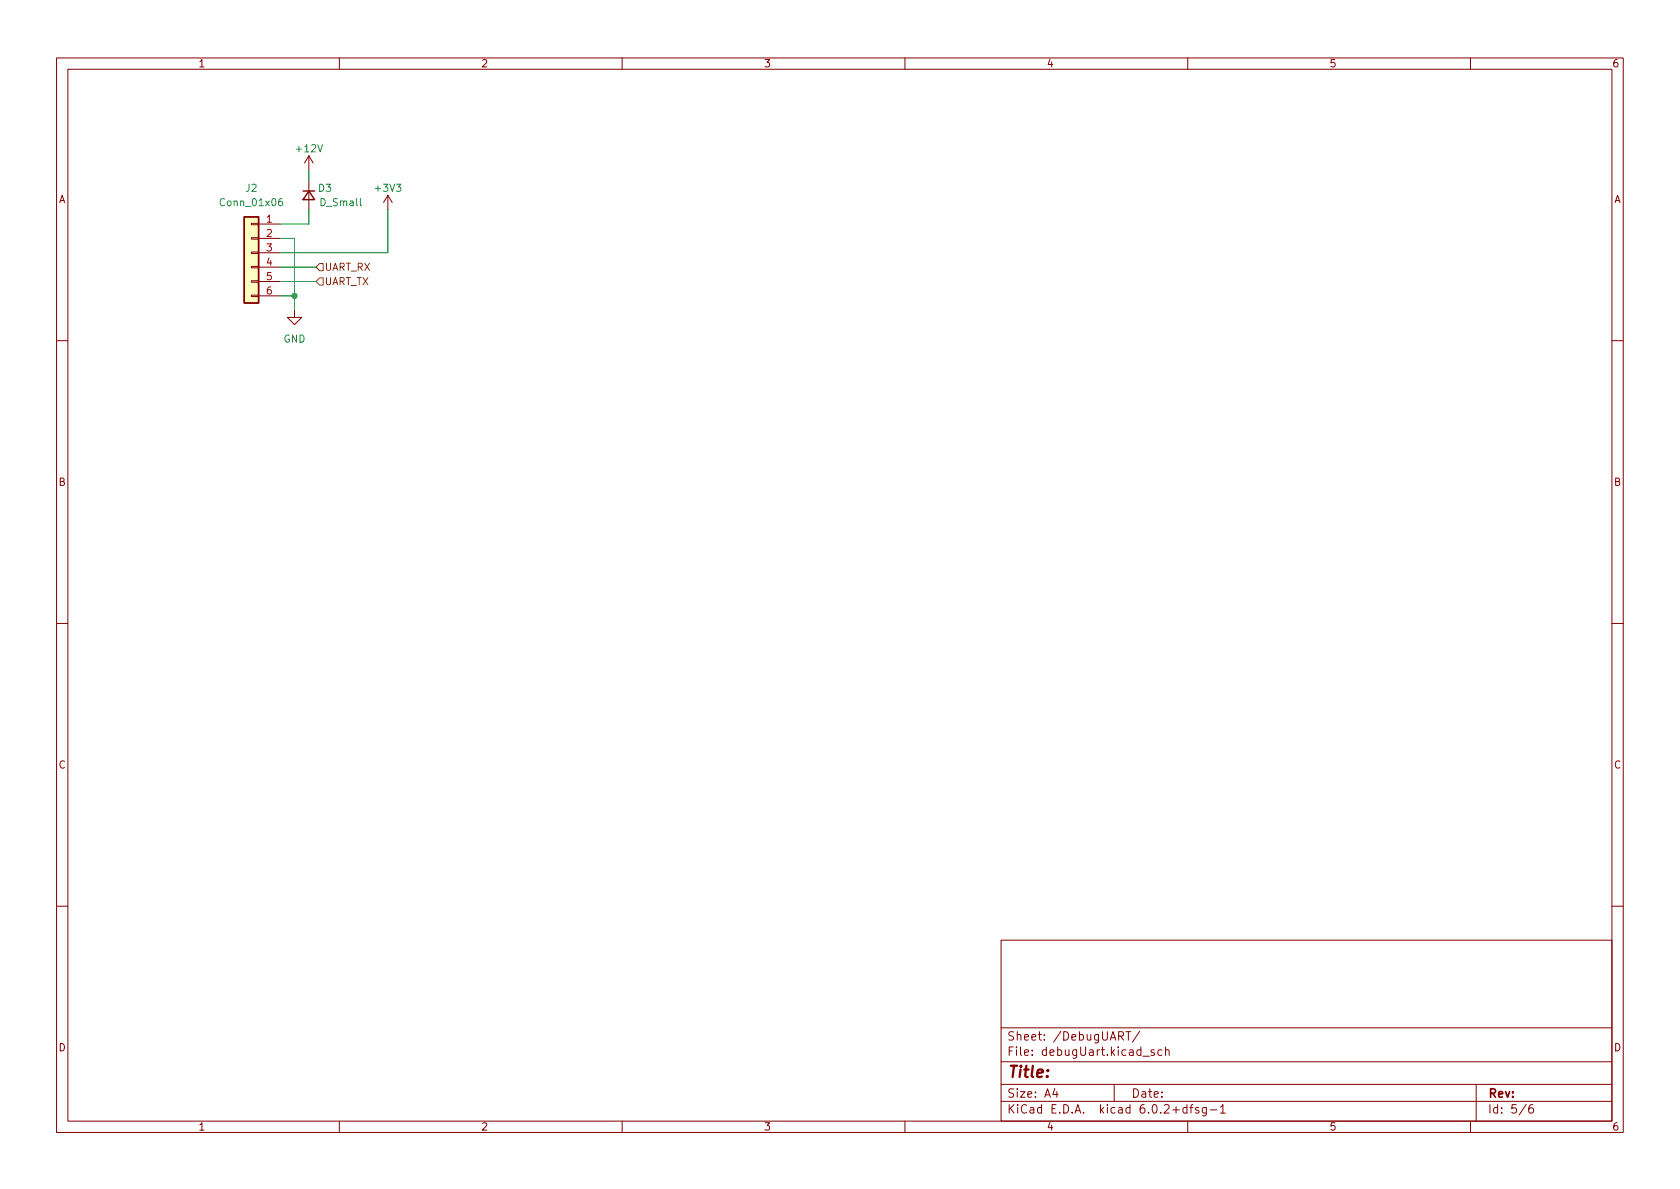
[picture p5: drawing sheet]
<svg xmlns="http://www.w3.org/2000/svg" width="297mm" height="210mm" viewBox="0 0 297 210" stroke-linecap="round" stroke-linejoin="round" font-family="sans-serif">
<g fill="none" stroke="#840000" stroke-width=".18">
<path d="M10 10.2h277v190.1h-277zM12 12.2h273v186.1h-273zM60 10.2v2M110 10.2v2M160 10.2v2M210 10.2v2M260 10.2v2M44.4 39.5h1.3v.2h-1.3zM45.7 39.6h3.8M54.6 27.6l-.8 1.2M54.6 27.6v2.5M54.6 32v5.1"/>
<path d="M54.6 27.6l.8 1.2M68.6 34.5l-.8 1.3M68.6 34.5v2.6M68.6 34.5l.7 1.3M44.4 52.2h1.3v.2h-1.3zM44.4 49.7h1.3v.2h-1.3zM44.4 47.1h1.3v.3h-1.3zM44.4 44.6h1.3v.2h-1.3zM44.4 42h1.3v.3h-1.3zM45.7 42.2h3.8M45.7 44.7h3.8M45.7 47.2h3.8"/>
<path d="M45.7 49.8h3.8M45.7 52.3h3.8M52.1 54.9v1.2h1.2l-1.2 1.3-1.3-1.3h1.3M10 60.2h2M285 60.2h2M10 110.2h2M285 110.2h2M10 160.2h2M177 166.3h108v32h-108zM285 160.2h2M60 198.3v2M110 198.3v2"/>
<path d="M160 198.3v2M177 194.8h108M177 191.8h108M177 187.8h108M177 181.8h108M186.5 192.5l-.4 1h1M186.9 193v1M197 191.8v3M197.8 183.2l.7-.1 .1-.2v-.3l-.2-.2h-.6v1.5M198.1 183.2l.5 .7M199.1 182.4h.8M199.5 182.4v1.5"/>
<path d="M201.5 182.4l-1.3 1.9M202.1 186.8h1.1M204.1 185.7l-.4-.1-.2 .2 .1 .3 .5 .1v.4h-.6M205.4 185.7l-.4-.1-.3 .3v.4l.2 .3h.5M206.1 185.8l.2-.2 .3 .1 .1 .9M206.1 185.1v1.5M209.9 195.9l-.5-.1-.3 .3v.4l.2 .3h.6M209.9 195.3v1.5M210 198.3v2M210.4 195.8h.5M210.9 195.3l-.3 .2v1.3M211.9 195.9l-.3-.1-.2 .2v.3l.5 .1v.4h-.5"/>
<path d="M213.3 195.8v1.2l-.3 .3h-.4M213.3 195.9l-.4-.1-.3 .3v.4l.1 .3h.6M214 196.3h1.1M215.8 195.8l.4-.5v1.5M215.8 196.8h.8M260 198.3v2M261 191.8v6.5M269.9 195.3l-1.3 1.9M271 195.3a.6 .6 0 0 0-.7 .7v.5l.1 .3h.5l.2-.1 .1-.5-.2-.2-.4-.1-.3 .3"/>
</g>
<path d="M43.2 38.3h2.5v15.3h-2.5z" fill="#ffffc2" stroke="#ffffc2" stroke-width=".18"/>
<path d="M43.2 38.3h2.5v15.3h-2.5zM53.6 33.8h2M54.6 33.8l1 1.5h-2z" fill="none" stroke="#840000" stroke-width=".25"/>
<path d="M49.9 35.1l-.4 .1a.85 .85 0 0 0 0 1.2l.4-.1 .1-.5-.3-.2-.3 .1-.1 .1" fill="none" stroke="#006464" stroke-width=".18"/>
<path d="M55.9 47.2l.6-.6h.6v1.3h-.6zM55.9 49.8l.6-.7h.6v1.3h-.6z" fill="none" stroke="#725600" stroke-width=".18"/>
<path d="M54.6 37.1v2.5h-5.1M54.6 30.1v1.9M68.6 37.1v7.6h-19.1M49.5 42.2h2.6v12.7M49.5 49.8h6.4M49.5 52.3h2.6M49.5 47.2h6.4" fill="none" stroke="#009600" stroke-width=".18"/>
<circle cx="52.1" cy="52.3" r=".46" fill="#009600" stroke="#009600" stroke-width=".18"/>
<text font-size="2.8" fill="#840000" x="178" y="190.6">Title:</text>
<g font-size="2.1" fill="#840000">
<text x="178" y="184">Sheet: /DebugUART/</text>
<text x="178" y="186.7">File: debugUart.kicad_sch</text>
<text x="178" y="196.9">KiCad E.D.A. kicad 6.0.2+dfsg-1</text>
<text x="178" y="194.1">Size: A4</text>
<text x="200" y="194.1">Date:</text>
<text x="263" y="194.1">Rev:</text>
<text x="263" y="196.9">Id: 5/6</text>
</g>
<g font-size="1.8" fill="#840000">
<text x="35" y="11.9">1</text>
<text x="85" y="11.9">2</text>
<text x="135" y="11.9">3</text>
<text x="185" y="11.9">4</text>
<text x="235" y="11.9">5</text>
<text x="285" y="11.9">6</text>
<text x="10.3" y="35.9">A</text>
<text x="285.3" y="35.9">A</text>
<text x="10.3" y="85.9">B</text>
<text x="285.3" y="85.9">B</text>
<text x="10.3" y="135.9">C</text>
<text x="285.3" y="135.9">C</text>
<text x="10.3" y="185.9">D</text>
<text x="285.3" y="185.9">D</text>
<text x="35" y="199.9">1</text>
<text x="85" y="199.9">2</text>
<text x="135" y="199.9">3</text>
<text x="185" y="199.9">4</text>
<text x="235" y="199.9">5</text>
<text x="285" y="199.9">6</text>
</g>
<g font-size="1.8" fill="#006464">
<text x="52.5" y="26.9">+12V</text>
<text x="43.5" y="33.9">J2</text>
<text x="56.3" y="33.9">D3</text>
<text x="66.5" y="33.9">+3V3</text>
<text x="39.2" y="36.4">Conn_01x06</text>
<text x="56.8" y="36.4">D_Small</text>
<text x="50.1" y="60.6">GND</text>
</g>
<g font-size="1.8" fill="#a90000">
<text x="47.1" y="39.4">1</text>
<text x="47.1" y="41.9">2</text>
<text x="47.1" y="44.4">3</text>
<text x="47.1" y="47">4</text>
<text x="47.1" y="49.5">5</text>
<text x="47.1" y="52.1">6</text>
</g>
<g font-size="1.8" fill="#725600">
<text x="57.3" y="47.9">UART_RX</text>
<text x="57.3" y="50.4">UART_TX</text>
</g>
</svg>
